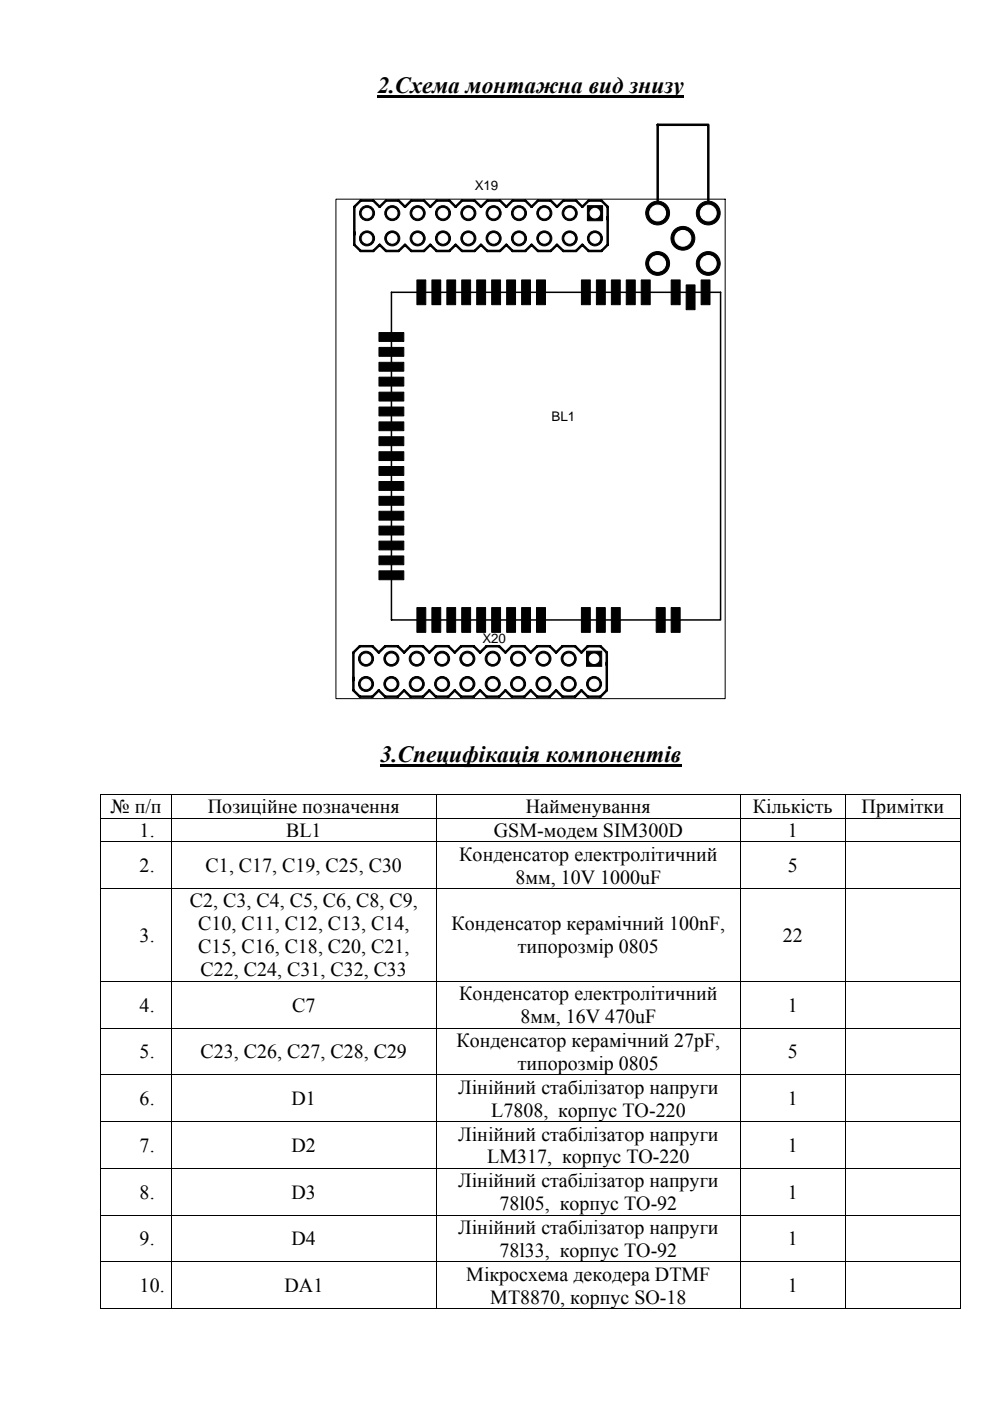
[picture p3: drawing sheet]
<svg xmlns="http://www.w3.org/2000/svg" width="210mm" height="297mm" viewBox="0 0 210 297" stroke-linecap="round" stroke-linejoin="round" font-family="sans-serif">
<path d="M80 20.2h65v.4h-65zM91.6 59.4h1.9v5.2h-1.9zM21.3 168.4h.1v.1h-.1zM80.6 162.1h63.8v.5h-63.8zM203.6 168.4h.2v.1h-.2zM203.6 277.4h.2v.2h-.2z" fill="#000"/>
<g fill="none" stroke="#000" stroke-width=".21">
<path d="M71.2 42.2h82.6v105.9h-82.6zM91.6 59.4h1.9v5.2h-1.9zM21.3 168.4h182.5M21.3 173.5h182.5M21.3 178.5h182.5M21.4 168.5v4.9M21.4 173.6v4.8M21.4 178.6v9.7M36.4 168.5v4.9M36.4 173.6v4.8M36.4 178.6v9.7M92.5 168.5v4.9"/>
<path d="M92.5 173.6v4.8M92.5 178.6v9.7M157 168.5v4.9M157 173.6v4.8M157 178.6v9.7M179.2 168.5v4.9M179.2 173.6v4.8M179.2 178.6v9.7M203.7 168.5v4.9M203.7 173.6v4.8M203.7 178.6v9.7M21.3 188.4h182.5"/>
<path d="M21.4 188.5v19.5M36.4 188.5v19.5M92.5 188.5v19.5M157 188.5v19.5M179.2 188.5v19.5M203.7 188.5v19.5M21.3 208.1h182.5M21.3 218h182.5M21.4 208.2v9.7M21.4 218.1v9.7M36.4 208.2v9.7M36.4 218.1v9.7"/>
<path d="M92.5 208.2v9.7M92.5 218.1v9.7M157 208.2v9.7M157 218.1v9.7M179.2 208.2v9.7M179.2 218.1v9.7M203.7 208.2v9.7M203.7 218.1v9.7M21.3 227.9h182.5M21.3 237.8h182.5M21.4 228v9.7M21.4 237.9v9.7"/>
<path d="M36.4 228v9.7M36.4 237.9v9.7M92.5 228v9.7M92.5 237.9v9.7M157 228v9.7M157 237.9v9.7M179.2 228v9.7M179.2 237.9v9.7M203.7 228v9.7M203.7 237.9v9.7M21.3 247.7h182.5M21.3 257.6h182.5"/>
<path d="M21.4 247.8v9.8M21.4 257.7v9.8M36.4 247.8v9.8M36.4 257.7v9.8M92.5 247.8v9.8M92.5 257.7v9.8M157 247.8v9.8M157 257.7v9.8M179.2 247.8v9.8M179.2 257.7v9.8M203.7 247.8v9.8M203.7 257.7v9.8"/>
<path d="M21.3 267.5h182.5M21.3 277.5h15M21.4 267.6v10M36.4 267.6v10M36.4 277.5h56.1M92.5 267.6v10M92.6 277.5h64.3M157 267.6v10M157.1 277.5h22.1M179.2 267.6v10M179.3 277.5h24.3M203.7 267.6v10"/>
</g>
<g fill="#000" stroke="#000" stroke-width=".21">
<path d="M88.4 59.4h1.9v5.2h-1.9z" fill-rule="evenodd"/>
<path d="M94.7 59.4h1.9v5.2h-1.9z" fill-rule="evenodd"/>
<path d="M97.9 59.4h1.9v5.2h-1.9z" fill-rule="evenodd"/>
<path d="M101.1 59.4h1.9v5.2h-1.9z" fill-rule="evenodd"/>
<path d="M104.2 59.4h1.9v5.2h-1.9z" fill-rule="evenodd"/>
<path d="M107.4 59.4h1.9v5.2h-1.9z" fill-rule="evenodd"/>
<path d="M110.6 59.4h1.9v5.2h-1.9z" fill-rule="evenodd"/>
<path d="M113.7 59.4h2v5.2h-2z" fill-rule="evenodd"/>
<path d="M123.3 59.4h1.9v5.2h-1.9z" fill-rule="evenodd"/>
<path d="M124.5 43.6h3.3v3.2h-3.3z" fill-rule="evenodd"/>
<path d="M126.4 59.4h1.9v5.2h-1.9z" fill-rule="evenodd"/>
<path d="M129.6 59.4h1.9v5.2h-1.9z" fill-rule="evenodd"/>
<path d="M132.8 59.4h1.9v5.2h-1.9z" fill-rule="evenodd"/>
<path d="M136 59.4h1.9v5.2h-1.9z" fill-rule="evenodd"/>
<path d="M142.3 59.4h1.9v5.2h-1.9z" fill-rule="evenodd"/>
<path d="M148.7 59.4h1.8v5.2h-1.8z" fill-rule="evenodd"/>
<path d="M80.3 80h5.3v1.9h-5.3z" fill-rule="evenodd"/>
<path d="M80.3 76.8h5.3v1.9h-5.3z" fill-rule="evenodd"/>
<path d="M80.3 70.5h5.3v1.9h-5.3z" fill-rule="evenodd"/>
<path d="M80.3 73.7h5.3v1.8h-5.3z" fill-rule="evenodd"/>
<path d="M145.5 60.4h1.9v5.3h-1.9z" fill-rule="evenodd"/>
<path d="M80.3 95.8h5.3v1.8h-5.3z" fill-rule="evenodd"/>
<path d="M80.3 92.6h5.3v1.9h-5.3z" fill-rule="evenodd"/>
<path d="M80.3 89.5h5.3v1.8h-5.3z" fill-rule="evenodd"/>
<path d="M80.3 86.3h5.3v1.9h-5.3z" fill-rule="evenodd"/>
<path d="M80.3 98.9h5.3v1.9h-5.3z" fill-rule="evenodd"/>
<path d="M80.3 83.1h5.3v1.9h-5.3z" fill-rule="evenodd"/>
<path d="M80.3 117.9h5.3v1.8h-5.3z" fill-rule="evenodd"/>
<path d="M80.3 111.5h5.3v1.9h-5.3z" fill-rule="evenodd"/>
<path d="M80.3 108.4h5.3v1.9h-5.3z" fill-rule="evenodd"/>
<path d="M80.3 105.2h5.3v1.9h-5.3z" fill-rule="evenodd"/>
<path d="M80.3 102.1h5.3v1.9h-5.3z" fill-rule="evenodd"/>
<path d="M80.3 114.7h5.3v1.9h-5.3z" fill-rule="evenodd"/>
<path d="M80.3 121h5.3v1.9h-5.3z" fill-rule="evenodd"/>
<path d="M88.4 128.8h1.9v5.3h-1.9z" fill-rule="evenodd"/>
<path d="M91.6 128.8h1.9v5.3h-1.9z" fill-rule="evenodd"/>
<path d="M94.7 128.8h1.9v5.3h-1.9z" fill-rule="evenodd"/>
<path d="M97.9 128.8h1.9v5.3h-1.9z" fill-rule="evenodd"/>
<path d="M101.1 128.8h1.9v5.3h-1.9z" fill-rule="evenodd"/>
<path d="M104.2 128.8h1.9v5.3h-1.9z" fill-rule="evenodd"/>
<path d="M107.4 128.8h1.9v5.3h-1.9z" fill-rule="evenodd"/>
<path d="M110.6 128.8h1.9v5.3h-1.9z" fill-rule="evenodd"/>
<path d="M113.7 128.8h2v5.3h-2z" fill-rule="evenodd"/>
<path d="M123.3 128.8h1.9v5.3h-1.9z" fill-rule="evenodd"/>
<path d="M124.4 138.1h3.2v3.2h-3.2z" fill-rule="evenodd"/>
<path d="M126.4 128.8h1.9v5.3h-1.9z" fill-rule="evenodd"/>
<path d="M129.6 128.8h1.9v5.3h-1.9z" fill-rule="evenodd"/>
<path d="M139.1 128.8h1.9v5.3h-1.9z" fill-rule="evenodd"/>
<path d="M142.3 128.8h1.9v5.3h-1.9z" fill-rule="evenodd"/>
<circle cx="77.8" cy="50.5" r="1.6"/>
<circle cx="77.8" cy="45.2" r="1.6"/>
<circle cx="83.2" cy="50.5" r="1.59"/>
<circle cx="83.2" cy="45.2" r="1.59"/>
<circle cx="88.6" cy="50.5" r="1.59"/>
<circle cx="88.6" cy="45.2" r="1.59"/>
<circle cx="93.9" cy="50.5" r="1.59"/>
<circle cx="93.9" cy="45.2" r="1.59"/>
<circle cx="99.3" cy="50.5" r="1.59"/>
<circle cx="99.3" cy="45.2" r="1.59"/>
<circle cx="104.7" cy="50.5" r="1.59"/>
<circle cx="104.7" cy="45.2" r="1.59"/>
<circle cx="110" cy="50.5" r="1.59"/>
<circle cx="110" cy="45.2" r="1.59"/>
<circle cx="115.4" cy="50.5" r="1.59"/>
<circle cx="115.4" cy="45.2" r="1.59"/>
<circle cx="120.8" cy="50.5" r="1.59"/>
<circle cx="120.8" cy="45.2" r="1.59"/>
<circle cx="126.1" cy="50.5" r="1.59"/>
<circle cx="139.4" cy="55.9" r="2.53"/>
<circle cx="139.4" cy="45.2" r="2.53"/>
<circle cx="144.8" cy="50.5" r="2.53"/>
<circle cx="150.2" cy="55.9" r="2.53"/>
<circle cx="150.2" cy="45.2" r="2.53"/>
<circle cx="77.6" cy="139.7" r="1.59"/>
<circle cx="83" cy="139.7" r="1.59"/>
<circle cx="88.4" cy="139.7" r="1.59"/>
<circle cx="93.7" cy="139.7" r="1.59"/>
<circle cx="99.1" cy="139.7" r="1.59"/>
<circle cx="104.5" cy="139.7" r="1.59"/>
<circle cx="109.8" cy="139.7" r="1.59"/>
<circle cx="115.2" cy="139.7" r="1.59"/>
<circle cx="120.6" cy="139.7" r="1.59"/>
<circle cx="77.6" cy="145" r="1.59"/>
<circle cx="83" cy="145" r="1.59"/>
<circle cx="88.4" cy="145" r="1.59"/>
<circle cx="93.7" cy="145" r="1.59"/>
<circle cx="99.1" cy="145" r="1.59"/>
<circle cx="104.5" cy="145" r="1.59"/>
<circle cx="109.9" cy="145" r="1.59"/>
<circle cx="115.2" cy="145" r="1.59"/>
<circle cx="120.6" cy="145" r="1.59"/>
<circle cx="126" cy="145" r="1.59"/>
</g>
<g fill="#fff" stroke="#fff" stroke-width=".21">
<circle cx="139.4" cy="55.9" r="1.68"/>
<circle cx="139.4" cy="45.2" r="1.68"/>
<circle cx="150.2" cy="55.9" r="1.68"/>
<circle cx="150.2" cy="45.2" r="1.68"/>
<circle cx="144.8" cy="50.5" r="1.68"/>
<circle cx="83" cy="139.7" r="1.01"/>
<circle cx="83" cy="145" r="1.01"/>
<circle cx="77.6" cy="139.7" r="1.01"/>
<circle cx="77.6" cy="145" r="1.01"/>
<circle cx="99.1" cy="139.7" r="1.01"/>
<circle cx="99.1" cy="145" r="1.01"/>
<circle cx="93.7" cy="139.7" r="1.01"/>
<circle cx="93.7" cy="145" r="1.01"/>
<circle cx="115.2" cy="139.7" r="1.01"/>
<circle cx="115.2" cy="145" r="1.01"/>
<circle cx="109.8" cy="139.7" r="1.01"/>
<circle cx="109.8" cy="145" r="1.01"/>
<circle cx="126" cy="139.7" r="1.01"/>
<circle cx="126" cy="145" r="1.02"/>
<circle cx="120.6" cy="139.7" r="1.01"/>
<circle cx="120.6" cy="145" r="1.02"/>
<circle cx="104.5" cy="139.7" r="1.01"/>
<circle cx="104.5" cy="145" r="1.01"/>
<circle cx="88.4" cy="139.7" r="1.01"/>
<circle cx="88.4" cy="145" r="1.01"/>
<circle cx="83.2" cy="45.2" r="1.01"/>
<circle cx="83.2" cy="50.5" r="1.01"/>
<circle cx="77.8" cy="45.2" r="1.01"/>
<circle cx="77.8" cy="50.5" r="1.01"/>
<circle cx="99.3" cy="45.2" r="1.01"/>
<circle cx="99.3" cy="50.5" r="1.01"/>
<circle cx="93.9" cy="45.2" r="1.01"/>
<circle cx="93.9" cy="50.5" r="1.01"/>
<circle cx="115.4" cy="45.2" r="1.01"/>
<circle cx="115.4" cy="50.5" r="1.01"/>
<circle cx="110" cy="45.2" r="1.01"/>
<circle cx="110" cy="50.5" r="1.01"/>
<circle cx="126.1" cy="45.2" r="1.01"/>
<circle cx="126.1" cy="50.5" r="1.01"/>
<circle cx="120.8" cy="45.2" r="1.01"/>
<circle cx="120.8" cy="50.5" r="1.01"/>
<circle cx="104.7" cy="45.2" r="1.01"/>
<circle cx="104.7" cy="50.5" r="1.01"/>
<circle cx="88.5" cy="45.2" r="1.01"/>
<circle cx="88.5" cy="50.5" r="1.01"/>
</g>
<path d="M75.1 43.9l1.4-1.4h2.6l1.4 1.4 1.4-1.4h2.6l1.4 1.4 1.3-1.4h2.7l1.3 1.4 1.4-1.4h2.7l1.3 1.4 1.4-1.4h2.6l1.4 1.4 1.3-1.4h2.7l1.4 1.4 1.3-1.4h2.7l1.3 1.4 1.4-1.4h2.7l1.3 1.4 1.3-1.4h2.7l1.4 1.4 1.3-1.4h2.7l1.3 1.4v8l-1.3 1.3h-2.7l-1.3-1.3-1.4 1.3h-2.7l-1.3-1.3-1.3 1.3h-2.7l-1.4-1.3-1.3 1.3h-2.7l-1.3-1.3-1.4 1.3h-2.7l-1.3-1.3-1.4 1.3h-2.6l-1.4-1.3-1.3 1.3h-2.7l-1.4-1.3-1.3 1.3h-2.7l-1.3-1.3-1.4 1.3h-2.6l-1.4-1.3-1.4 1.3h-2.6l-1.4-1.3zM139.4 42.5v-16h10.8v16M74.9 138.3l1.4-1.3h2.7l1.3 1.3 1.4-1.3h2.6l1.4 1.3 1.3-1.3h2.7l1.3 1.3 1.4-1.3h2.7l1.3 1.3 1.4-1.3h2.7l1.3 1.3 1.3-1.3h2.7l1.4 1.3 1.3-1.3h2.7l1.3 1.3 1.4-1.3h2.7l1.3 1.3 1.4-1.3h2.6l1.4 1.3 1.3-1.3h2.7l1.4 1.3v8.1l-1.4 1.3h-2.7l-1.3-1.3-1.4 1.3h-2.6l-1.4-1.3-1.3 1.3h-2.7l-1.4-1.3-1.3 1.3h-2.7l-1.3-1.3-1.4 1.3h-2.7l-1.3-1.3-1.3 1.3h-2.7l-1.4-1.3-1.3 1.3h-2.7l-1.4-1.3-1.3 1.3h-2.7l-1.3-1.3-1.4 1.3h-2.6l-1.4-1.3-1.3 1.3h-2.7l-1.4-1.3z" fill="none" stroke="#000" stroke-width=".53"/>
<path d="M83 62h69.8v69.4h-69.8z" fill="none" stroke="#000" stroke-width=".32"/>
<g font-size="4.9">
<text x="80" y="19.6">2.Схема монтажна вид знизу</text>
<text x="80.6" y="161.6">3.Специфікація компонентів</text>
</g>
<g font-size="4.2">
<text x="23.5" y="172.4">№ п/п</text>
<text x="44.1" y="172.4">Позиційне позначення</text>
<text x="111.5" y="172.4">Найменування</text>
<text x="159.6" y="172.4">Кількість</text>
<text x="182.7" y="172.4">Примітки</text>
<text x="29.6" y="177.5">1.</text>
<text x="60.6" y="177.5">BL1</text>
<text x="104.7" y="177.5">GSM-модем SIM300D</text>
<text x="167" y="177.5">1</text>
<text x="29.6" y="184.9">2.</text>
<text x="43.6" y="184.9">C1, C17, C19, C25, C30</text>
<text x="97.4" y="182.5">Конденсатор електролітичний</text>
<text x="167" y="184.9">5</text>
<text x="109.3" y="187.4">8мм, 10V 1000uF</text>
<text x="40.3" y="192.4">C2, C3, C4, C5, C6, C8, C9,</text>
<text x="42" y="197.3">C10, C11, C12, C13, C14,</text>
<text x="95.7" y="197.3">Конденсатор керамічний 100nF,</text>
<text x="29.6" y="199.7">3.</text>
<text x="42" y="202.1">C15, C16, C18, C20, C21,</text>
<text x="109.8" y="202.1">типорозмір 0805</text>
<text x="166" y="199.7">22</text>
<text x="42.5" y="207">C22, C24, C31, C32, C33</text>
<text x="29.6" y="214.5">4.</text>
<text x="62" y="214.5">C7</text>
<text x="97.4" y="212.1">Конденсатор електролітичний</text>
<text x="167" y="214.5">1</text>
<text x="96.8" y="222">Конденсатор керамічний 27pF,</text>
<text x="110.4" y="216.9">8мм, 16V 470uF</text>
<text x="29.6" y="224.4">5.</text>
<text x="42.5" y="224.4">C23, C26, C27, C28, C29</text>
<text x="109.8" y="226.8">типорозмір 0805</text>
<text x="167" y="224.4">5</text>
<text x="97.2" y="231.9">Лінійний стабілізатор напруги</text>
<text x="29.6" y="234.3">6.</text>
<text x="61.8" y="234.3">D1</text>
<text x="104.1" y="236.7">L7808, корпус ТО-220</text>
<text x="167" y="234.3">1</text>
<text x="29.6" y="244.2">7.</text>
<text x="61.8" y="244.2">D2</text>
<text x="97.2" y="241.8">Лінійний стабілізатор напруги</text>
<text x="167" y="244.2">1</text>
<text x="97.2" y="251.7">Лінійний стабілізатор напруги</text>
<text x="103.3" y="246.7">LM317, корпус ТО-220</text>
<text x="29.6" y="254.1">8.</text>
<text x="61.8" y="254.1">D3</text>
<text x="105.9" y="256.6">78l05, корпус ТО-92</text>
<text x="167" y="254.1">1</text>
<text x="97.2" y="261.6">Лінійний стабілізатор напруги</text>
<text x="29.6" y="264.1">9.</text>
<text x="61.8" y="264.1">D4</text>
<text x="105.9" y="266.5">78l33, корпус ТО-92</text>
<text x="167" y="264.1">1</text>
<text x="29.6" y="274">10.</text>
<text x="60.3" y="274">DA1</text>
<text x="98.9" y="271.5">Мікросхема декодера DTMF</text>
<text x="167" y="274">1</text>
<text x="103.9" y="276.4">MT8870, корпус SO-18</text>
</g>
<g font-size="2.8">
<text x="100.6" y="40.3">X19</text>
<text x="116.9" y="89.3">BL1</text>
<text x="102.3" y="136.4">X20</text>
</g>
</svg>
